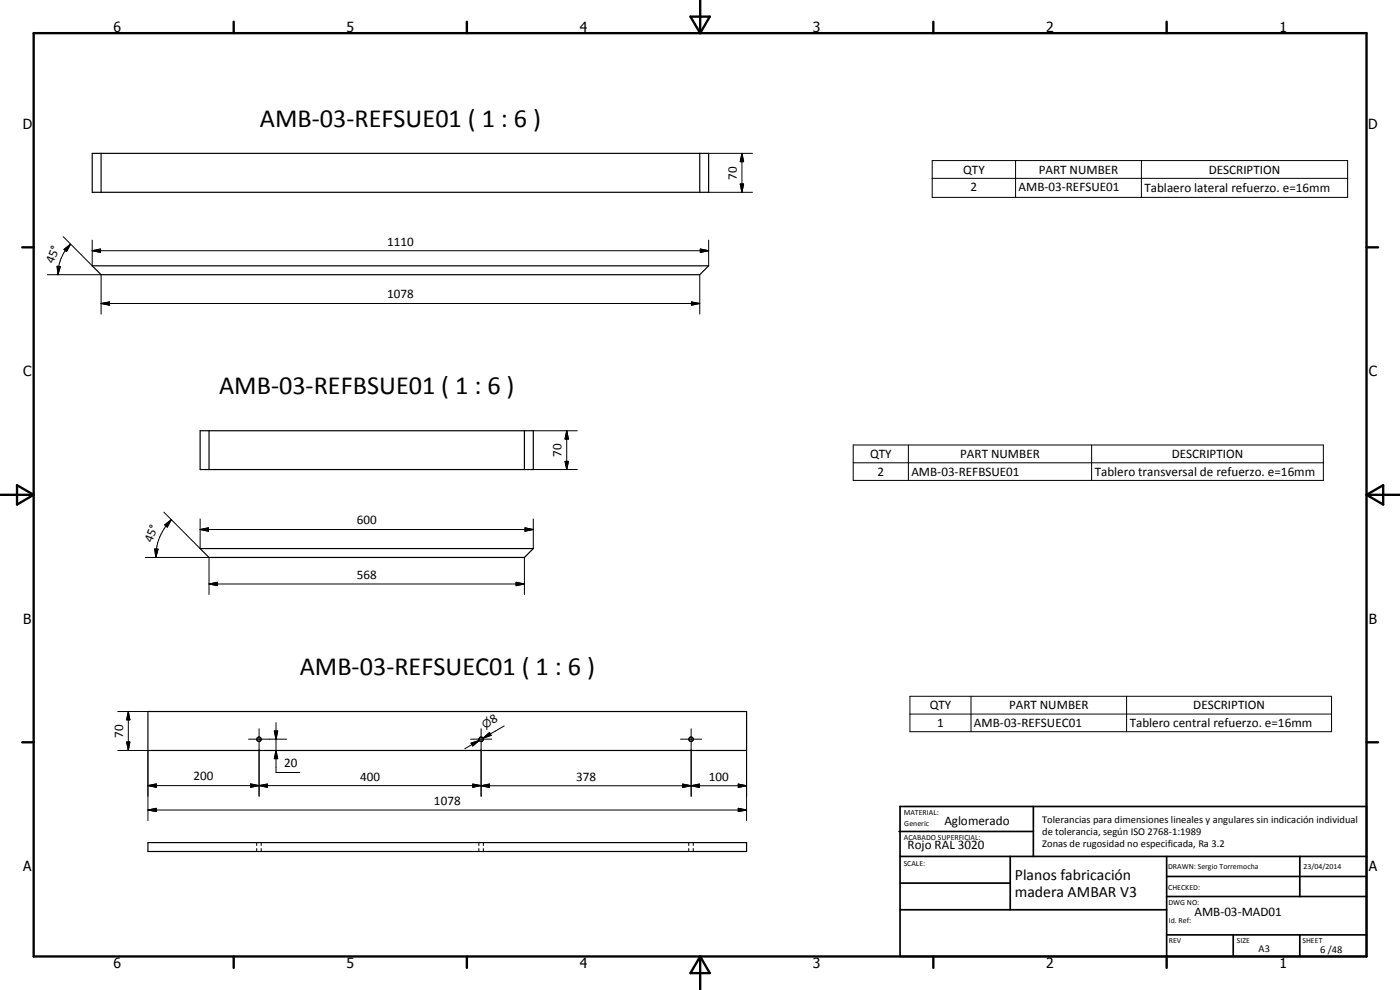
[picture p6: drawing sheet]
<svg xmlns="http://www.w3.org/2000/svg" width="420mm" height="297mm" viewBox="0 0 420 297" stroke-linecap="round" stroke-linejoin="round" font-family="sans-serif">
<g fill="none" stroke="#000" stroke-width=".35">
<path d="M27.7 46h185v11.7h-185zM30.3 46v11.7M210 46v11.7M27.7 79.8h185l-2.7 2.6h-179.7zM60.1 129.2h100v11.7h-100zM62.7 129.2v11.7M157.4 129.2v11.7M60.1 164.6h100l-2.7 2.7h-94.7zM44.4 213.5h179.7v11.7h-179.7zM44.4 252.8h179.7v2.7h-179.7z"/>
<circle cx="77.7" cy="221.8" r=".68"/>
<circle cx="144.4" cy="221.8" r=".67"/>
<circle cx="207.4" cy="221.8" r=".68"/>
</g>
<g fill="none" stroke="#000" stroke-width=".3">
<path d="M212.7 57.7h13.1M212.7 46h13.1M222.2 55.2h1l-.5 2.5zM222.7 46l.5 2.5h-1zM222.7 46v11.7M279.8 48.2h124.6v11h-124.6zM279.8 53.5h124.6M304.8 48.2v11M342.5 48.2v11M17.1 79.9l1 .1-.7 2.4zM19 71l8.7 8.8v-7.7M19.2 74.8l2-1.5-1.2 2.2z"/>
<path d="M21.2 73.3a12.9 12.9 0 0 0-3.8 9.1M27.7 75.2l2.5-.5v1zM27.7 75.2h185M210.2 74.7l2.5 .5-2.5 .5zM212.7 72.1v7.7M14.2 82.4h16.1v11.8M30.3 91.1l2.5-.5v1zM30.3 91.1h179.7M207.5 90.6l2.5 .5-2.5 .5zM210 82.4v11.8M160.1 129.2h13.2M169.6 138.4h1l-.5 2.5z"/>
<path d="M170.1 129.2l.5 2.5h-1zM170.1 129.2v11.7M256.1 133.5h141.1v10.6h-141.1zM256.1 138.9h141.1M272.6 133.5v10.6M327.6 133.5v10.6M49.2 153.7l10.9 10.9v-8.9M49.4 157.5l2-1.6-1.2 2.3zM51.4 155.9a15.7 15.7 0 0 0-4.6 11.4M60.1 158.9l2.5-.5v1zM60.1 158.9h100M157.6 158.4l2.5 .5-2.5 .5z"/>
<path d="M160.1 155.7v8.9M160.1 140.9h13.2M43.6 167.3h19.1v11.1M46.4 164.7l1 .1-.6 2.5zM62.7 175.2l2.5-.5v1zM62.7 175.2h94.7M154.9 174.7l2.5 .5-2.5 .5zM157.4 167.3v11.1M35.3 213.5h9.1M38.5 213.5l.5 2.5h-1zM38.5 213.5v11.7M77.8 218.7v20.2"/>
<path d="M82.3 219.3h1l-.5 2.5zM82.8 216.8v15h7.2M144.4 218.7v20.2M151.3 217.8l-6.3 3.7M207.4 218.7v20.2M273.1 208.9h126.5v10.6h-126.5zM273.1 214.2h126.5M291.4 208.9v10.6M338.1 208.9v10.6M35.3 225.2h9.1v21M38 222.6h1l-.5 2.6zM44.4 235.7l2.5-.5v1z"/>
<path d="M44.4 235.7l179.7 .1M74.6 221.8h11.4M75.2 235.2l2.6 .5-2.6 .5zM77.8 235.7l2.4-.5v1zM82.8 225.2l.5 2.4h-1zM141.3 221.8h6.3M141.4 223l2.4-.8-1.9 1.6zM141.9 235.2l2.5 .5-2.5 .5zM143.8 222.2l-4.3 2.5M144.4 235.8l2.5-.6v1.1zM145 221.5l1.9-1.7 .5 .8zM147.1 220.2l-2.1 1.3"/>
<path d="M204.2 221.8h6.4M204.9 235.2l2.5 .6-2.5 .5zM207.4 235.8l2.5-.6v1.1zM221.6 235.2l2.5 .6-2.5 .5zM224.1 225.2v21M44.4 243l2.5-.5v1zM44.4 243h179.7M77 252.8v.9M77 254.6v.9M78.4 252.8v.9M78.4 254.6v.9M143.7 252.8v.9"/>
<path d="M143.7 254.6v.9M145.1 252.8v.9M145.1 254.6v.9M206.7 252.8v.9M206.7 254.6v.9M208.1 252.8v.9M208.1 254.6v.9M221.6 242.5l2.5 .5-2.5 .5z"/>
</g>
<g fill="none" stroke="#000" stroke-width=".71">
<path d="M10.1 9.9h400v277.1h-400zM70.1 6.5v3.4M140.1 6.5v3.4M207.2 5h5.8l-2.9 4.9zM210.1 0v9.9M280.1 6.5v3.4M350.1 6.5v3.4M6.7 74.2h3.4M410.1 74.2h3.5M.1 148.5h10M5.1 145.6l5 2.9-5 2.9zM410.1 148.5h10"/>
<path d="M410.1 148.5l5-2.9v5.8zM6.7 222.7h3.4M410.1 222.7h3.5M70.1 287v3.4M140.1 287v3.4M210.1 287v10M210.1 287l2.9 5h-5.8zM280.1 287v3.4M350.1 287v3.4"/>
</g>
<g fill="none" stroke="#000" stroke-width=".51">
<path d="M269.8 249.5h40.3M270.1 242h140v45h-140zM270.1 257h140M303.2 257v16M310.1 242v15M350.1 257v30M390.1 257v12M270.1 265h33.1M270.1 273h80M350.1 269h60M350.1 263h60M350.1 280.5h60"/>
<path d="M370.1 280.5v6.5M390.1 280.5v6.5"/>
</g>
<g fill="#000">
<path d="M222.2 55.2h1l-.5 2.5zM222.7 46l.5 2.5h-1zM17.1 79.9l1 .1-.7 2.4zM19.2 74.8l2-1.5-1.2 2.2zM27.7 75.2l2.5-.5v1zM210.2 74.7l2.5 .5-2.5 .5zM30.3 91.1l2.5-.5v1zM207.5 90.6l2.5 .5-2.5 .5zM169.6 138.4h1l-.5 2.5zM170.1 129.2l.5 2.5h-1zM49.4 157.5l2-1.6-1.2 2.3zM60.1 158.9l2.5-.5v1z"/>
<path d="M157.6 158.4l2.5 .5-2.5 .5zM46.4 164.7l1 .1-.6 2.5zM62.7 175.2l2.5-.5v1zM154.9 174.7l2.5 .5-2.5 .5zM38.5 213.5l.5 2.5h-1zM82.3 219.3h1l-.5 2.5zM145 221.5l1.9-1.7 .5 .8zM38 222.6h1l-.5 2.6zM44.4 235.7l2.5-.5v1zM75.2 235.2l2.6 .5-2.6 .5zM77.8 235.7l2.4-.5v1zM82.8 225.2l.5 2.4h-1z"/>
<path d="M141.9 235.2l2.5 .5-2.5 .5zM141.4 223l2.4-.8-1.9 1.6zM144.4 235.8l2.5-.6v1.1zM204.9 235.2l2.5 .6-2.5 .5zM207.4 235.8l2.5-.6v1.1zM221.6 235.2l2.5 .6-2.5 .5zM44.4 243l2.5-.5v1zM221.6 242.5l2.5 .5-2.5 .5z"/>
</g>
<g font-size="7.9">
<text x="78" y="38.2">AMB-03-REFSUE01 ( 1 : 6 )</text>
<text x="65.8" y="118.2">AMB-03-REFBSUE01 ( 1 : 6 )</text>
<text x="89.9" y="202.4">AMB-03-REFSUEC01 ( 1 : 6 )</text>
</g>
<g font-size="4.7">
<text x="304.6" y="263.9">Planos fabricación</text>
<text x="304.6" y="269.3">madera AMBAR V3</text>
</g>
<g font-size="4.2">
<text x="34" y="9.6">6</text>
<text x="104" y="9.6">5</text>
<text x="174" y="9.6">4</text>
<text x="244" y="9.6">3</text>
<text x="314" y="9.6">2</text>
<text x="384" y="9.6">1</text>
<text x="6.8" y="38.7">D</text>
<text x="410.6" y="38.7">D</text>
<text x="7" y="112.9">C</text>
<text x="410.8" y="112.9">C</text>
<text x="7" y="187.1">B</text>
<text x="410.8" y="187.1">B</text>
<text x="7" y="261.4">A</text>
<text x="410.8" y="261.4">A</text>
<text x="34" y="290.4">6</text>
<text x="104" y="290.4">5</text>
<text x="174" y="290.4">4</text>
<text x="244" y="290.4">3</text>
<text x="314" y="290.4">2</text>
<text x="384" y="290.4">1</text>
</g>
<g font-size="3.9">
<text x="221.1" y="53.9" transform="rotate(-90 221.1 53.9)">70</text>
<text x="289" y="52.2">QTY</text>
<text x="311.7" y="52.1">PART NUMBER</text>
<text x="362.7" y="52.2">DESCRIPTION</text>
<text x="291.3" y="57.4">2</text>
<text x="305.7" y="57.4">AMB-03-REFSUE01</text>
<text x="343.5" y="57.5">Tablaero lateral refuerzo. e=16mm</text>
<text x="116.2" y="73.7">1110</text>
<text x="15.9" y="79.3" transform="rotate(-68 15.9 79.3)">45°</text>
<text x="116.2" y="89.5">1078</text>
<text x="168.5" y="137.1" transform="rotate(-90 168.5 137.1)">70</text>
<text x="261.1" y="137.5">QTY</text>
<text x="288.2" y="137.5">PART NUMBER</text>
<text x="351.7" y="137.5">DESCRIPTION</text>
<text x="263.3" y="142.8">2</text>
<text x="273.5" y="142.8">AMB-03-REFBSUE01</text>
<text x="328.5" y="142.9">Tablero transversal de refuerzo. e=16mm</text>
<text x="107.1" y="157.3">600</text>
<text x="45.5" y="163" transform="rotate(-68 45.5 163)">45°</text>
<text x="107.1" y="173.7">568</text>
<text x="279" y="212.9">QTY</text>
<text x="302.8" y="212.9">PART NUMBER</text>
<text x="358.1" y="212.9">DESCRIPTION</text>
<text x="36.9" y="221.3" transform="rotate(-90 36.9 221.3)">70</text>
<text x="147.9" y="217.3" transform="rotate(-30 147.9 217.3)">8</text>
<text x="281.3" y="218.2">1</text>
<text x="292.3" y="218.2">AMB-03-REFSUEC01</text>
<text x="339" y="218.2">Tablero central refuerzo. e=16mm</text>
<text x="85.3" y="230.3">20</text>
<text x="58.1" y="234.1">200</text>
<text x="108.1" y="234.2">400</text>
<text x="172.9" y="234.2">378</text>
<text x="212.7" y="234.2">100</text>
<text x="130.2" y="241.5">1078</text>
<text x="283.4" y="247.4">Aglomerado</text>
<text x="272.4" y="254.8">Rojo RAL 3020</text>
<text x="358.5" y="275">AMB-03-MAD01</text>
</g>
<text font-size="3.3" x="145.5" y="218.7" transform="rotate(-30 145.5 218.7)">n</text>
<g font-size="3.1">
<text x="312.7" y="246.8">Tolerancias para dimensiones lineales y angulares sin indicación individual</text>
<text x="312.7" y="250.4">de tolerancia, según ISO 2768-1:1989</text>
<text x="312.7" y="254">Zonas de rugosidad no especificada, Ra 3.2</text>
<text x="377.7" y="285.6">A3</text>
<text x="396.2" y="285.9">6 /48</text>
</g>
<g font-size="2.4">
<text x="271.2" y="244.4">MATERIAL:</text>
<text x="271.3" y="252">ACABADO SUPERFICIAL:</text>
<text x="271.4" y="247.9">Generic</text>
<text x="271.2" y="259.7">SCALE:</text>
<text x="350.6" y="260.8">DRAWN: Sergio Torremocha</text>
<text x="391.2" y="260.6">23/04/2014</text>
<text x="350.6" y="267">CHECKED:</text>
<text x="350.6" y="271.4">DWG NO:</text>
<text x="350.8" y="276.9">Id. Ref:</text>
<text x="350.8" y="282.8">REV</text>
<text x="371.2" y="282.9">SIZE</text>
<text x="390.9" y="282.9">SHEET</text>
</g>
</svg>
